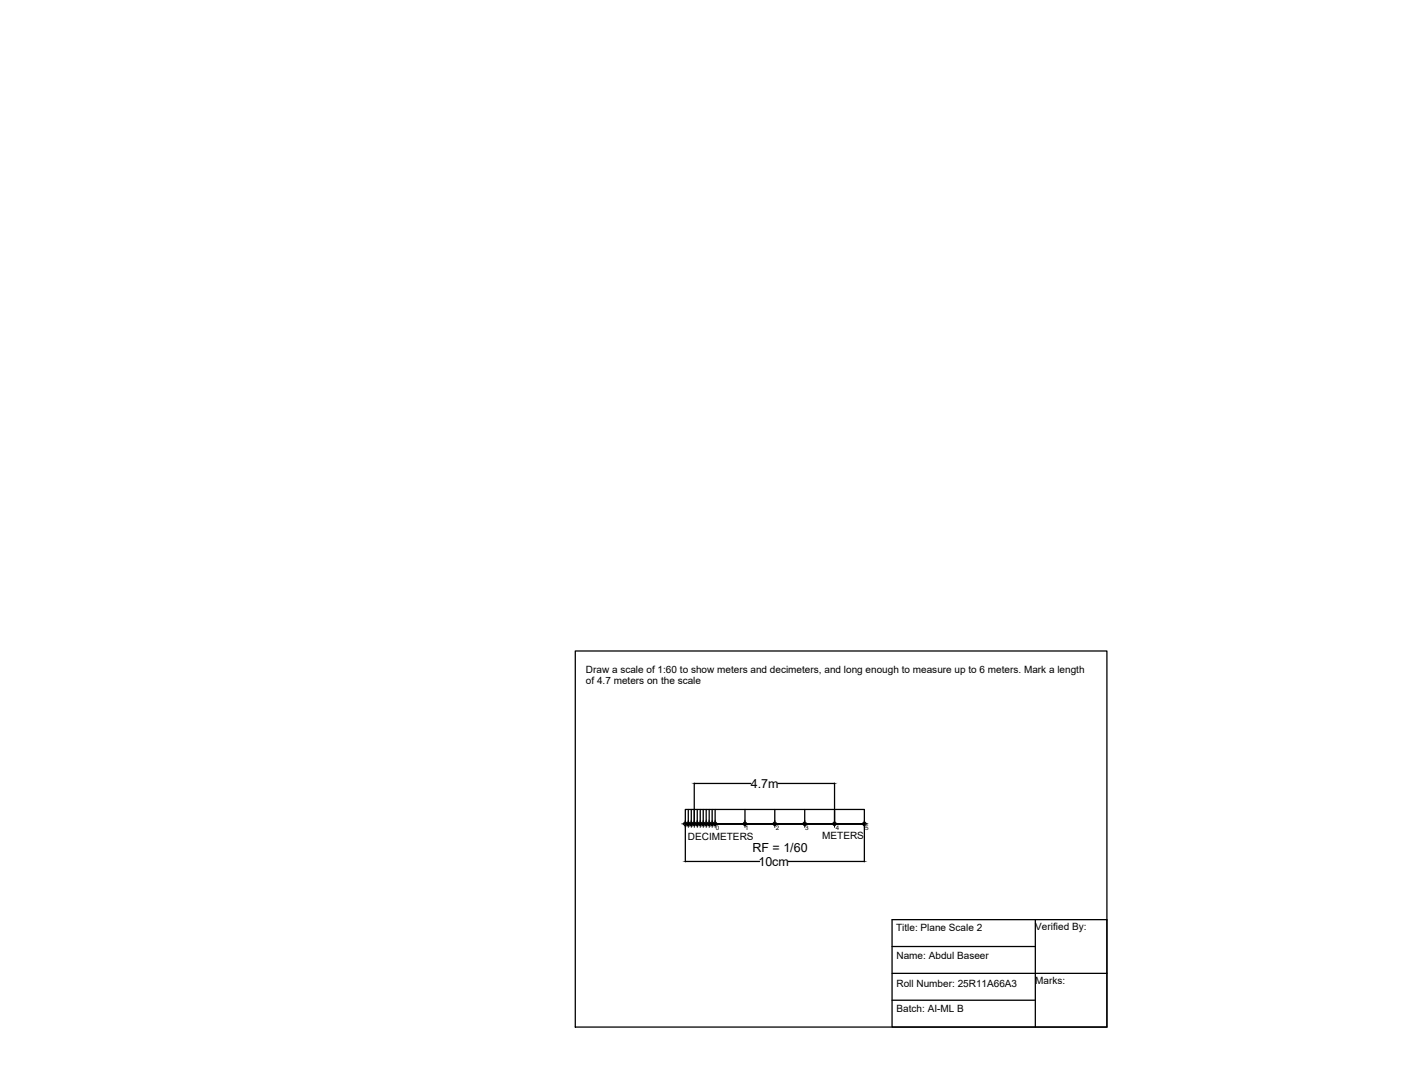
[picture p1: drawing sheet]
<svg xmlns="http://www.w3.org/2000/svg" width="279mm" height="216mm" viewBox="0 0 279 216" stroke-linecap="round" stroke-linejoin="round" font-family="sans-serif">
<!-- layer: 0 -->
<g fill="none" stroke="#000" stroke-width=".25">
<path d="M114.3 129.3h105.7v74.7h-105.7zM138 155.5v8.1M138 155.6h11.2M154.6 155.6h11.2M165.8 155.5v8.1M136.2 163.6v-2.8h35.6v2.8h-35.6h35.6v7.6M136.2 163.7v7.5M136.2 171.1h14.7M136.8 160.8v2.8M137.4 160.8v2.8M138.6 160.8v2.8M139.1 160.8v2.8"/>
<path d="M139.7 160.8v2.8M140.3 160.8v2.8M140.9 160.8v2.8M141.5 160.8v2.8M142.1 160.8v2.8h-5.9M148 160.8v2.8M154 160.8v2.8M156.7 171.1h15M159.9 160.8v2.8M177.3 182.7h42.7v21.3h-42.7zM177.3 188h28.4M177.3 193.3h42.7"/>
<path d="M177.3 198.7h28.4M205.7 182.7v21.3"/>
</g>
<g fill="none" stroke="#000" stroke-width=".2">
<path d="M135.5 163.6h7.3M136.2 162.9v1.4M136.8 162.9v1.4M137.4 162.9v1.4M138 162.9v1.4M138.6 162.9v1.4M139.1 162.9v1.4M139.7 162.9v1.4M140.3 162.9v1.4M140.9 162.9v1.4M141.5 162.9v1.4M142.1 162.9v1.4"/>
<path d="M147.3 163.6h1.5M148 162.9v1.4M153.3 163.6h1.4M154 162.9v1.4M159.2 163.6h1.4M159.9 162.9v1.4M165.1 163.6h1.4M165.8 162.9v1.4M171 163.6h1.5M171.8 162.9v1.4"/>
<circle cx="136.2" cy="163.6" r=".35"/>
<circle cx="136.8" cy="163.6" r=".35"/>
<circle cx="137.4" cy="163.6" r=".35"/>
<circle cx="138" cy="163.6" r=".35"/>
<circle cx="138.5" cy="163.6" r=".35"/>
<circle cx="139.1" cy="163.6" r=".35"/>
<circle cx="139.7" cy="163.6" r=".35"/>
<circle cx="140.3" cy="163.6" r=".35"/>
<circle cx="140.9" cy="163.6" r=".35"/>
<circle cx="141.5" cy="163.6" r=".35"/>
<circle cx="142.1" cy="163.6" r=".35"/>
<circle cx="148" cy="163.6" r=".35"/>
<circle cx="154" cy="163.6" r=".35"/>
<circle cx="159.9" cy="163.6" r=".35"/>
<circle cx="165.8" cy="163.6" r=".35"/>
<circle cx="171.8" cy="163.6" r=".35"/>
</g>
<g font-size="2.5">
<text x="149.2" y="156.5">4.7m</text>
<text x="149.5" y="169.1">RF = 1/60</text>
<text x="150.7" y="172">10cm</text>
</g>
<g font-size="2">
<text x="116.4" y="133.6">Draw a scale of 1:60 to show meters and decimeters, and long enough to measure up to 6 meters. Mark a length</text>
<text x="116.4" y="135.9">of 4.7 meters on the scale</text>
<text x="136.7" y="166.8">DECIMETERS</text>
<text x="163.4" y="166.6">METERS</text>
<text x="178.1" y="184.9">Title: Plane Scale 2</text>
<text x="205.7" y="184.8">Verified By:</text>
<text x="178.2" y="190.5">Name: Abdul Baseer</text>
<text x="178.2" y="196">Roll Number: 25R11A66A3</text>
<text x="205.7" y="195.4">Marks:</text>
<text x="178.2" y="200.9">Batch: AI-ML B</text>
</g>
<g font-size="1.2">
<text x="142.2" y="164.9">0</text>
<text x="148.1" y="164.9">1</text>
<text x="154.2" y="164.9">2</text>
<text x="160" y="164.9">3</text>
<text x="166.1" y="164.9">4</text>
<text x="171.9" y="164.9">5</text>
</g>
<g font-size=".6">
<text x="136" y="164.3">10</text>
<text x="136.9" y="164.3">9</text>
<text x="137.4" y="164.3">8</text>
<text x="138" y="164.3">7</text>
<text x="138.5" y="164.3">6</text>
<text x="139.2" y="164.3">5</text>
<text x="139.7" y="164.3">4</text>
<text x="140.3" y="164.3">3</text>
<text x="141" y="164.3">2</text>
<text x="141.5" y="164.3">1</text>
</g>
</svg>
